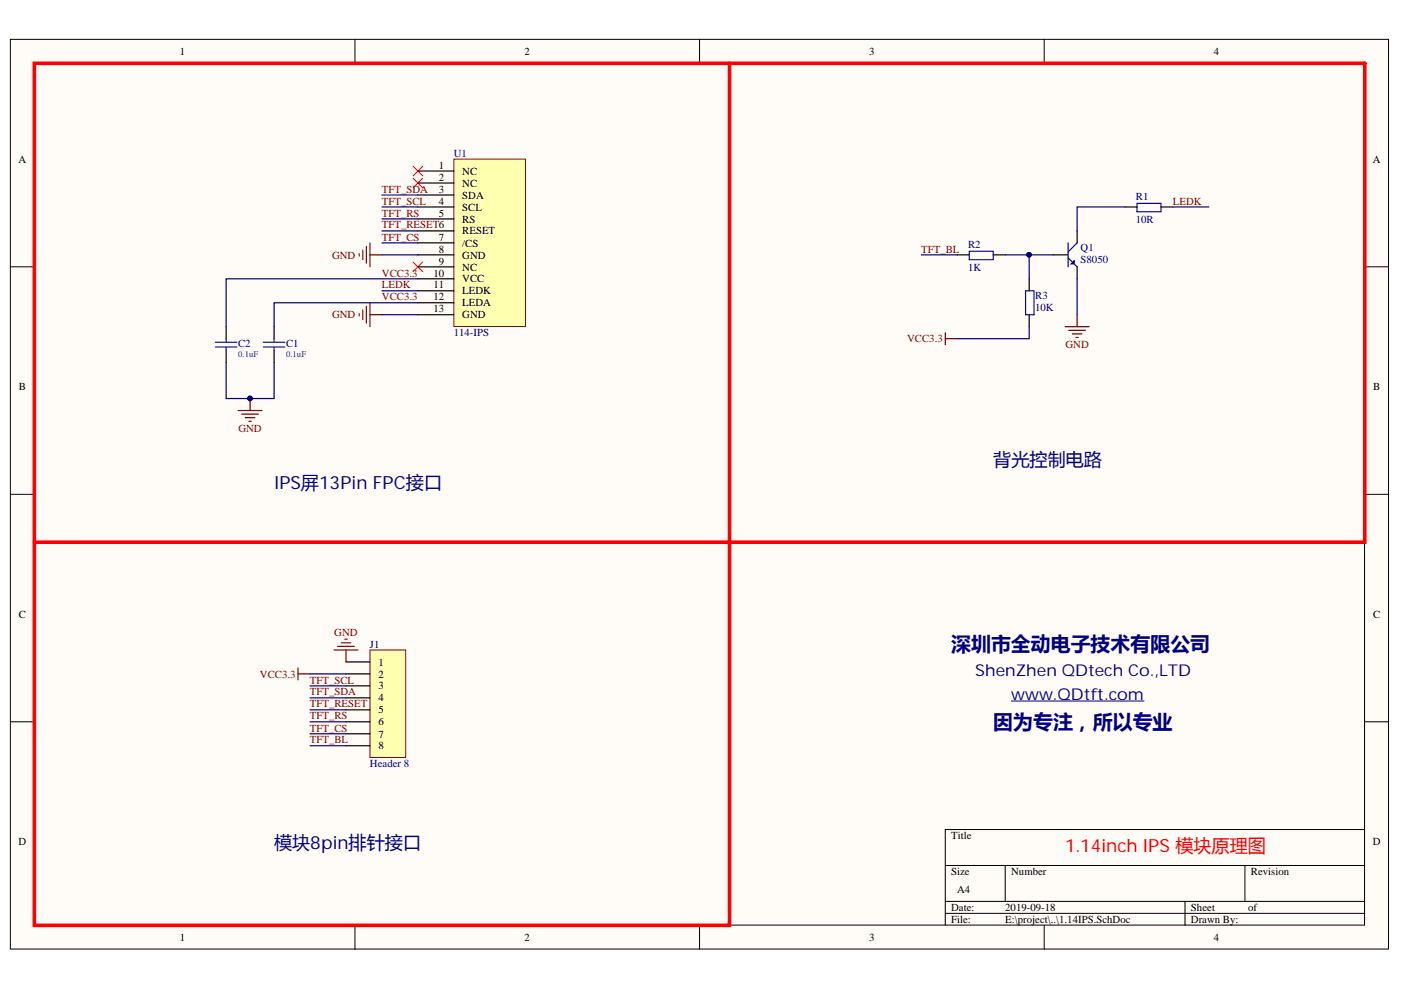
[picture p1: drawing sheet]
<svg xmlns="http://www.w3.org/2000/svg" width="297mm" height="210mm" viewBox="0 0 297 210" stroke-linecap="round" stroke-linejoin="round" font-family="sans-serif">
<g fill="#fffcf8" stroke="#000" stroke-width=".21">
<path d="M2.2 8.3h292.2v192.9h-292.2z"/>
<path d="M7.3 13.4h282v182.7h-282z"/>
</g>
<g fill="none" stroke="#000" stroke-width=".21">
<path d="M75.3 8.3v5.1M148.3 8.3v5.1M221.4 8.3v5.1M2.2 56.6h5.1M289.4 56.6h5M2.2 104.8h5.1M289.4 104.8h5M2.2 153h5.1M289.4 153h5M289.4 175.9h-89v20.3M75.3 196.2v5.1M148.3 196.2v5.1"/>
<path d="M200.4 183.5h89M200.4 191.1h89M200.4 193.7h89M213.1 183.5v7.6M221.4 196.2v5.1M251.2 191.1v5.1M263.9 183.5v7.6"/>
</g>
<path d="M205.5 53.3h5.1v1.8h-5.1zM241.1 43.1h5.1v1.8h-5.1zM55.8 73.6h4.6M55.8 72.6h4.6M58.1 71.8v.8M58.1 73.6v.7M217.4 61.7h1.8v5h-1.8z" fill="none" stroke="#00f" stroke-width=".25"/>
<path d="M203 54h2.5M210.6 54h2.5M218.2 59.1v2.6M223.3 54h3M228.4 49v2.5M228.4 56.6v2.5M238.5 43.9h2.6M246.2 43.9h2.5M58.1 69.3v2.5M58.1 74.3v2.6M218.2 66.7v2.6" fill="none" stroke="#000" stroke-width=".25"/>
<path d="M226.5 51.5v5.1M226.5 54.7l1.9 1.9M227.1 55.9l.6-.6v.6zM228.4 51.5l-1.9 1.9" fill="none" stroke="#11037f" stroke-width=".25"/>
<path d="M78.4 137.8h7.6v22.8h-7.6z" fill="#ffffb0" stroke="#800000" stroke-width=".21"/>
<path d="M73.4 140.3h5M73.4 142.9h5M73.4 145.4h5M73.4 148h5M73.4 150.5h5M73.4 153h5M73.4 155.6h5M73.4 158.1h5" fill="none" stroke="#000" stroke-width=".25"/>
<g fill="none" stroke="#800000" stroke-width=".25">
<path d="M76.1 53.8v.5M76.9 53v2.1M77.7 52.3v3.5M78.4 51.5v5.1M78.4 54h2.6M76.1 66.5v.5M76.9 65.7v2M77.7 65v3.5M78.4 64.2v5.1M78.4 66.7h2.6M200.4 70.5v2.6M200.4 71.8h2.6"/>
<path d="M225.8 69.3h5.1M226.6 70h3.6M227.4 70.8h2M228.1 71.6h.5M228.4 66.7v2.6M50.5 87h5.1M51.2 87.8h3.6M52 88.6h2M52.8 89.3h.5M53 84.5v2.5M70.8 137.8h5.1M71.6 137h3.5"/>
<path d="M72.3 136.3h2.1M73.1 135.5h.5M73.4 137.8v2.5M63.2 141.6v2.6M63.2 142.9h2.5"/>
</g>
<path d="M87.6 35.3l2 2M87.6 37.8l2 2M89.6 35.3l-2 2M89.6 37.8l-2 2M87.6 55.6l2 2M89.6 55.6l-2 2" fill="none" stroke="#f00" stroke-width=".21"/>
<circle cx="53" cy="84.5" r=".48" fill="#000080" stroke="#000080" stroke-width=".21"/>
<path d="M96.2 33.7h15.2v35.5h-15.2z" fill="#ffffb0" stroke="#800000" stroke-width=".21"/>
<g fill="none" stroke="#000" stroke-width=".25">
<path d="M88.6 36.3h7.6M88.6 38.8h7.6M88.6 41.3h7.6M88.6 43.9h7.6M88.6 46.4h7.6M88.6 51.5h7.6M88.6 49h7.6M88.6 54h7.6M88.6 56.6h7.6M88.6 59.1h7.6M47.9 69.3v2.5M47.9 74.3v2.6"/>
<path d="M88.6 61.7h7.6M88.6 64.2h7.6M88.6 66.7h7.6"/>
</g>
<path d="M45.7 73.6h4.5M45.7 72.6h4.5M47.9 71.8v.8M47.9 73.6v.7" fill="none" stroke="#00f" stroke-width=".25"/>
<path d="M7.3 13.4h282.1v101.6h-134.7v81.2h-147.4zM154.7 13.4v101.6h-147.4" fill="none" stroke="#f00" stroke-width=".76"/>
<g fill="none" stroke="#000080" stroke-width=".25">
<path d="M81 54h7.6M81 43.9h7.6M81 41.3h7.6M81 46.4h7.6M81 49h7.6M81 51.5h7.6M88.6 59.1h-40.7v10.2M195.3 54h7.7M213.1 54h10.2M218.2 54v5.1M228.4 59.1v7.6M238.5 43.9h-10.1v5.1"/>
<path d="M248.7 43.9h7.6M47.9 76.9v7.6h10.2v-7.6M81 61.7h7.6M81 66.7h7.6M88.6 64.2h-30.5v5.1M218.2 69.3v2.5h-15.2M65.7 142.9h7.7M65.7 145.4h7.7M65.7 148h7.7M65.7 150.5h7.7M65.7 153h7.7M65.7 155.6h7.7"/>
<path d="M65.7 158.1h7.7"/>
</g>
<g fill="#000080" stroke="#000080" stroke-width=".21">
<circle cx="218.2" cy="54" r=".48"/>
<circle cx="53" cy="84.5" r=".48"/>
</g>
<path d="M214.4 148.6h28.2" fill="none" stroke="#000080" stroke-width=".21"/>
<g font-size="4.2" fill="#000080">
<text x="201.7" y="138">深圳市全动电子技术有限公司</text>
<text x="210.6" y="154.5">因为专注，所以专业</text>
</g>
<g font-size="3.8" fill="#000080">
<text x="210.6" y="98.7">背光控制电路</text>
<text x="58.1" y="103.8">IPS屏13Pin FPC接口</text>
<text x="58.1" y="179.9">模块8pin排针接口</text>
</g>
<text font-size="3.8" fill="#f00" x="225.8" y="180.7">1.14inch IPS 模块原理图</text>
<g font-size="3.5" fill="#000080">
<text x="206.8" y="143.2">ShenZhen QDtech Co.,LTD</text>
<text x="214.4" y="148.3">www.QDtft.com</text>
</g>
<g font-size="2.3">
<text x="38.1" y="11.7">1</text>
<text x="111.2" y="11.7">2</text>
<text x="184.3" y="11.7">3</text>
<text x="257.3" y="11.7">4</text>
<text x="3.9" y="34.5">A</text>
<text x="93" y="35.8">1</text>
<text x="291.1" y="34.5">A</text>
<text x="93" y="38.3">2</text>
<text x="93" y="40.8">3</text>
<text x="98" y="37">NC</text>
<text x="98" y="39.6">NC</text>
<text x="93" y="43.4">4</text>
<text x="93" y="45.9">5</text>
<text x="98" y="42.1">SDA</text>
<text x="98" y="44.6">SCL</text>
<text x="98" y="47.2">RS</text>
<text x="93" y="51">7</text>
<text x="93" y="53.6">8</text>
<text x="98" y="52.3">/CS</text>
<text x="98" y="49.7">RESET</text>
<text x="91.9" y="58.6">10</text>
<text x="93" y="56.1">9</text>
<text x="98" y="54.8">GND</text>
<text x="98" y="57.4">NC</text>
<text x="98" y="59.9">VCC</text>
<text x="91.9" y="61.2">11</text>
<text x="91.9" y="63.7">12</text>
<text x="98" y="62.4">LEDK</text>
<text x="98" y="65">LEDA</text>
<text x="91.9" y="66.2">13</text>
<text x="98" y="67.5">GND</text>
<text x="4" y="82.7">B</text>
<text x="291.2" y="82.7">B</text>
<text x="4" y="131">C</text>
<text x="291.2" y="131">C</text>
<text x="80.2" y="141.1">1</text>
<text x="80.2" y="143.7">2</text>
<text x="80.2" y="146.2">3</text>
<text x="80.2" y="148.7">4</text>
<text x="80.2" y="151.3">5</text>
<text x="80.2" y="153.8">6</text>
<text x="80.2" y="156.4">7</text>
<text x="80.2" y="158.9">8</text>
<text x="3.9" y="179.2">D</text>
<text x="201.7" y="177.9">Title</text>
<text x="291.1" y="179.2">D</text>
<text x="201.7" y="185.6">Size</text>
<text x="214.4" y="185.6">Number</text>
<text x="265.2" y="185.6">Revision</text>
<text x="202.9" y="189.4">A4</text>
<text x="201.7" y="193.2">Date:</text>
<text x="201.7" y="195.7">File:</text>
<text x="213.1" y="193.2">2019-09-18</text>
<text x="213.1" y="195.7">E:\project\..\1.14IPS.SchDoc</text>
<text x="252.5" y="193.2">Sheet</text>
<text x="252.5" y="195.7">Drawn By:</text>
<text x="264.6" y="193.2">of</text>
<text x="38.1" y="199.5">1</text>
<text x="111.2" y="199.5">2</text>
<text x="184.3" y="199.5">3</text>
<text x="257.3" y="199.5">4</text>
</g>
<g font-size="2.3" fill="#000080">
<text x="96.2" y="33.2">U1</text>
<text x="240.8" y="42.4">R1</text>
<text x="240.8" y="47.2">10R</text>
<text x="205.3" y="52.5">R2</text>
<text x="229.1" y="53.3">Q1</text>
<text x="205.3" y="57.4">1K</text>
<text x="229.1" y="55.8">S8050</text>
<text x="219.5" y="63.4">R3</text>
<text x="219.5" y="66">10K</text>
<text x="96.2" y="71.3">114-IPS</text>
<text x="50.5" y="73.6">C2</text>
<text x="60.6" y="73.6">C1</text>
<text x="78.4" y="137.3">J1</text>
<text x="78.4" y="162.7">Header 8</text>
</g>
<g font-size="2.3" fill="#800000">
<text x="81" y="40.8">TFT_SDA</text>
<text x="81" y="43.4">TFT_SCL</text>
<text x="81" y="45.9">TFT_RS</text>
<text x="248.7" y="43.4">LEDK</text>
<text x="81" y="48.4">TFT_RESET6</text>
<text x="81" y="51">TFT_CS</text>
<text x="195.3" y="53.6">TFT_BL</text>
<text x="70.4" y="54.8">GND</text>
<text x="81" y="58.6">VCC3.3</text>
<text x="81" y="61.2">LEDK</text>
<text x="81" y="63.7">VCC3.3</text>
<text x="70.4" y="67.5">GND</text>
<text x="192.3" y="72.6">VCC3.3</text>
<text x="225.9" y="73.8">GND</text>
<text x="50.5" y="91.6">GND</text>
<text x="70.9" y="134.8">GND</text>
<text x="55.1" y="143.7">VCC3.3</text>
<text x="65.7" y="144.9">TFT_SCL</text>
<text x="65.7" y="147.5">TFT_SDA</text>
<text x="65.7" y="150">TFT_RESET</text>
<text x="65.7" y="152.5">TFT_RS</text>
<text x="65.7" y="155.1">TFT_CS</text>
<text x="65.7" y="157.6">TFT_BL</text>
</g>
<g font-size="1.8" fill="#00f">
<text x="50.5" y="75.7">0.1uF</text>
<text x="60.6" y="75.7">0.1uF</text>
</g>
</svg>
